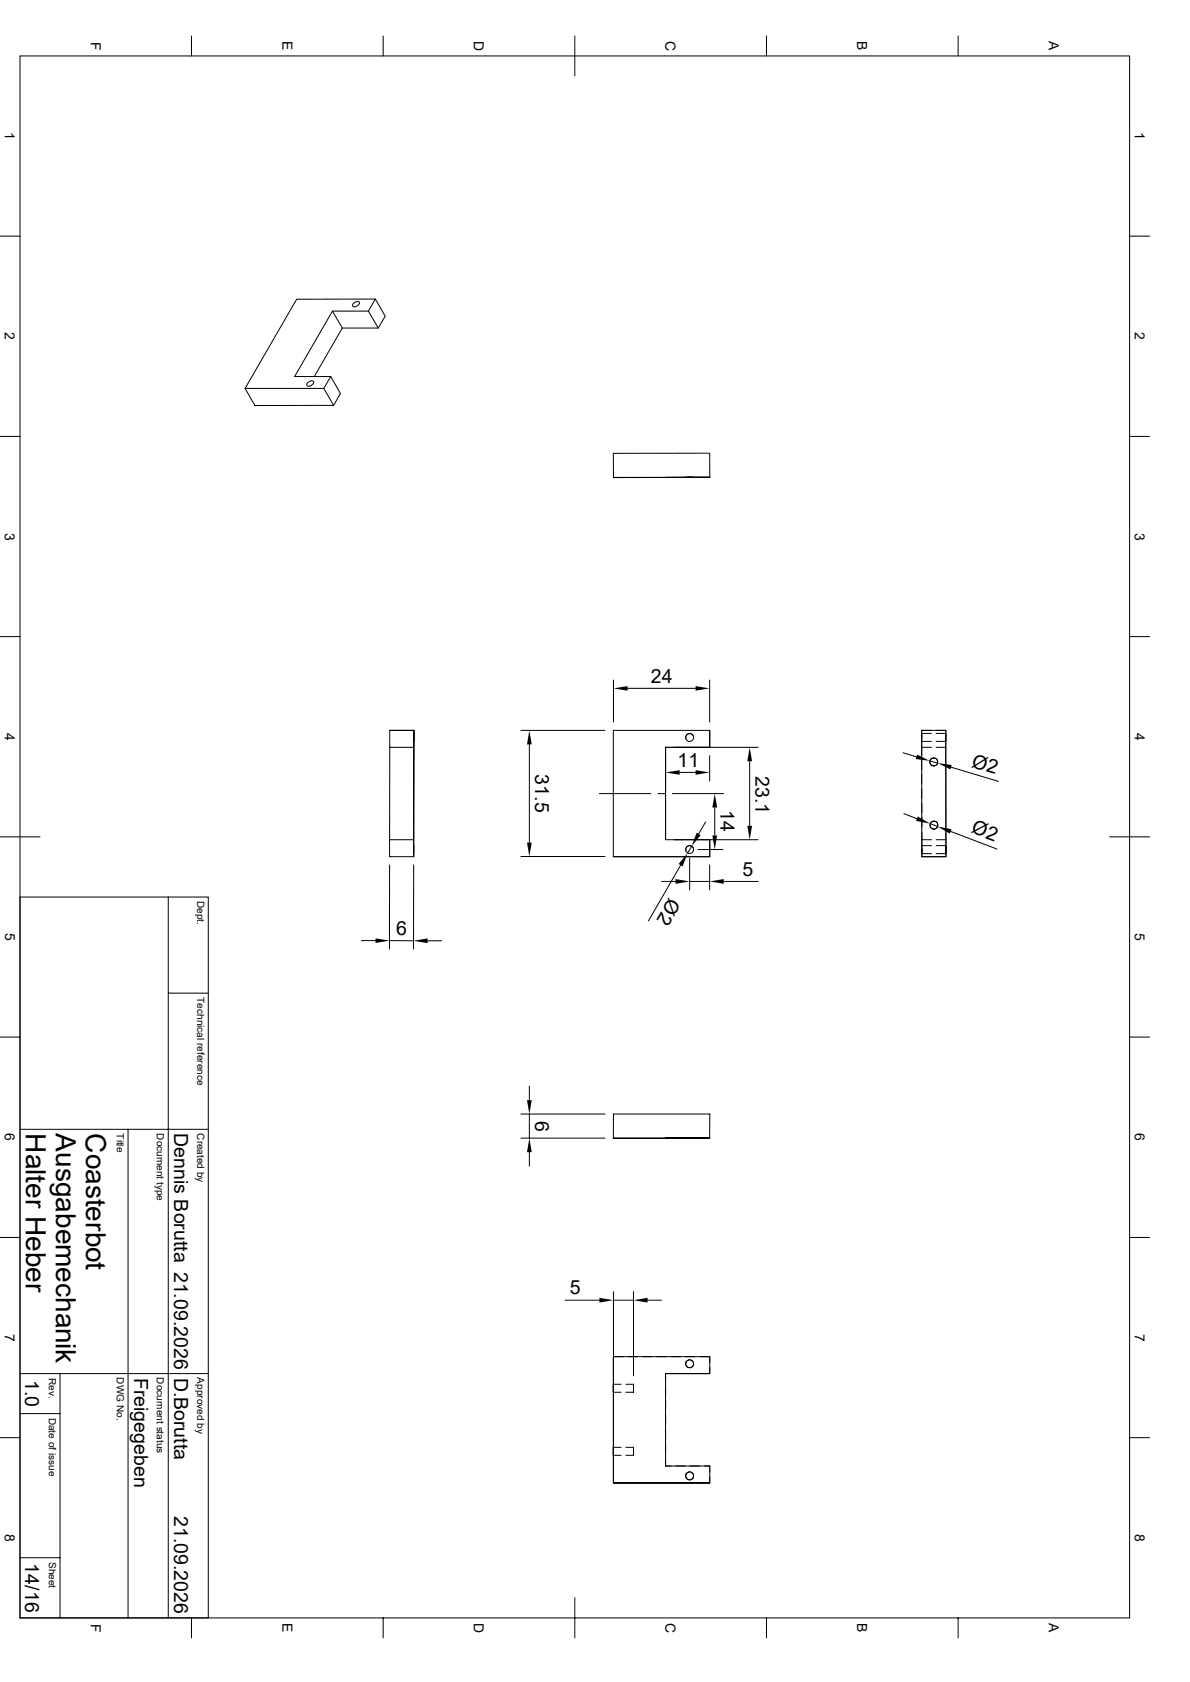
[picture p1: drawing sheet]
<svg xmlns="http://www.w3.org/2000/svg" width="297mm" height="420mm" viewBox="0 0 297 420" stroke-linecap="round" stroke-linejoin="round" font-family="sans-serif">
<g fill="none" stroke="#000" stroke-width=".25">
<path d="M5 14h276.9v390h-276.9zM47.8 9v5M95.6 9v5M143.5 9v10M191.3 9v5M239.1 9v5M0 59h5M281.9 59h5M83 77.7l2.4 4.2M88.1 75.9a.92 .92 0 0 1 1.6-.3 1.23 1.23 0 0 1-1.7 .8zM91.9 77.7l2.5 4.2M93.7 74.7l-1.8 3h-8.9l-9.5 16.3h9l-1.7 3h-19.6"/>
<path d="M76.7 95.7a.92 .92 0 0 1 1.6-.2 1.23 1.23 0 0 1-1.7 .7zM80.8 97l2.5 4.2M82.6 94l2.4 4.3-1.7 2.9-19.7 .1-2.4-4.3 12.8-22.3h19.7l2.4 4.3-1.7 2.9h-9l-7 12.1M0 109h5M153.1 119.3l24.1-.1zM171.2 119.2h1.9zM177.2 119.2l-.1-6h-24v6.1M281.9 109h5M0 159h5M281.9 159h5M153.1 169.8v10.5M156.6 171.9h17"/>
<path d="M177.1 169.8v10.5M97.3 182.4l-.1 31.5h6.1M97.3 186.6h6M97.3 182.4h6v31.5M103.3 183.1v2zM103.3 182.4h.1M130 182.4h21M132.1 185.9v24.5M149.6 198.2h12.8M164.2 198.2h1.8M166.1 186.6h.1M166.1 188.7v6.3"/>
<path d="M167.8 198.2h12.8M168.2 186.6h21M169.6 192.9h4M173 183.7a.98 .98 0 0 0-1.3-.5 .98 .98 0 0 0-.5 1.3M177.1 182.4v4.2h-11v23.1h11v4.2h-24M177.1 188.7v6.3M187.1 190.1v16.1M225.4 188l3.3 1M230 186.6h2.5M230 182.4h6.1v31.5h-6zM230 183.8v1.3h2.5M230 185.1v3.5"/>
<path d="M230 189.8v2.4M230 193.4v2.3M230 196.9v2.4M232.1 190l1.9 .5M232.5 183.1h-2.5v1.4M232.5 182.4h-2.5v1.5M233 189.3a1 1 0 0 1 1.1 1 1 1 0 0 1-1.1 1M233 189.3a.97 .97 0 0 0-.9 .9 .97 .97 0 0 0 .9 1M233 191.3h.1M233 189.3h.1M233.6 186.6h2.5M233.6 183.1h2.5"/>
<path d="M233.6 185.1h2.5M233.6 182.4h2.5M236.1 183.1v2zM236.1 182.4v31.5h-6v-1.5M237.4 191.6l11.8 3.5M0 209h10M97.2 209.7h6.1M97.2 216v21M103.3 216l-.1 21M103.3 211.2v1.9zM130 213.9h21M166.1 209.7v-23.1h11.1v-4.2h-24.1v31.5h24.1v-4.2"/>
<path d="M168.2 209.7h21M169.9 216l-8.1 14M172.1 214.2v8M172.6 211.3l-1 1.7M173 211.7a.98 .98 0 0 0-1.3-.5 .98 .98 0 0 0-.5 1.3M174.2 212.1h6.3M176.1 205.2l-1.7 3M177.1 216v6.2M177.1 213.9h.1M178.4 201.6v7M225.6 203.2l3.3 1.2M230 200.5l.1 2.4"/>
<path d="M230.1 209.7h2.4M230.1 211.8v1.3h2.4M230.1 204.1v2.4M230.1 207.7v3.5M232.2 205.7l1.8 .7M232.5 211.2h-2.4v1.3M233.1 205a.99 .99 0 0 1 1 1 .99 .99 0 0 1-1 1M233.1 207h.1M233.1 205h.1M233.1 205.1a.97 .97 0 0 0-1 .9 .97 .97 0 0 0 1 1M233.7 209.7h2.4M233.7 211.2h2.4"/>
<path d="M233.7 213.1h2.4M236.1 211.2v1.9zM237.3 207.6l11.5 4.4M276.9 209h10M5 224h47v180M42 224v180M90.2 234.9h3.5M97.2 234.9h6M106.7 234.9h3.5M165.1 220.1h3.5M172.1 220.1h5M180.6 220.1h8.6"/>
<path d="M0 259h5M42 248h10M281.9 259h5M130 278.2h21M132.1 271.2v3.5M132.1 278.2v6M5 282h47M32 282v122M130 284.2h21M132.1 287.7v3.5M153.1 284.2h24l.1-6h-24.1v6h24M171.1 284.2h2z"/>
<path d="M0 309h5M281.9 309h5M141 324.7h8.6M153.1 338.8h2.5M153.1 338.8v31.5zM153.1 338.8h24.1v4.2h-11.1v23.1h11.1v4.2h-24.1M153.1 322.5v21M153.1 324.7h5M156.8 338.8h2.4M158.1 322.5v21M160.4 338.8h2.3M161.6 324.7h3.5"/>
<path d="M163.9 338.8h2.4M167.5 338.8h2.4M171.1 338.8h2.4M174.7 338.8h2.4v1.5M177.1 338.8h.1M0 359h5M5 343h47M5 353h10M15 343v61M153.1 345.7v1.9zM153.1 347.6h1.9M153.1 345.7h1.9"/>
<path d="M156.2 347.6h1.9M156.2 345.7h1.9M158.1 346v-.3v1.9v-.3M166.1 346.2v2.4M166.1 349.8v2.3M166.1 353.3v2.4M166.1 356.9v2.4M171.2 340.1a1 1 0 0 0 .5 1.3 1 1 0 0 0 1.4-.4M171.2 340.1a.98 .98 0 0 1 1.3-.5 .98 .98 0 0 1 .5 1.3M171.2 340.1h.1M173.1 340.9v.1M177.1 341.5v1.5h-11v2"/>
<path d="M281.9 359h5M153.1 361.4v2zM153.1 363.4h1.9M153.1 361.4h1.9M156.2 363.4h1.9M156.2 361.4h1.9M158.1 361.7v-.3v2v-.3M166.1 360.5v2.4M166.1 364.1v2h1.4M168.7 366.1h2.3M171.2 368.1a1 1 0 0 0 .5 1.3 1 1 0 0 0 1.4-.5M171.2 368.1a.98 .98 0 0 1 1.3-.5 .98 .98 0 0 1 .5 1.3"/>
<path d="M171.2 368.1h.1M172.2 366.1h2.4M173.1 368.9h.1M175.8 366.1h1.3v1.5M177.1 368.8v1.5h-24M5 389h10M143.5 398.9v10.1M47.8 404v5M95.6 404v5M191.3 404v5M239.1 404v5"/>
<circle cx="172.1" cy="184.2" r=".99"/>
<circle cx="233" cy="190.3" r=".98"/>
<circle cx="172.1" cy="212.1" r=".99"/>
<circle cx="233.1" cy="206" r=".98"/>
<circle cx="172.1" cy="340.5" r=".98"/>
<circle cx="172.1" cy="368.5" r=".98"/>
</g>
<g fill="#000">
<path d="M153.1 171.9l3.5-.6v1.2zM173.6 171.3l3.5 .6-3.5 .6zM132.1 182.4l.6 3.5h-1.2zM166.1 192.9l3.5-.6v1.2zM173.6 192.3l3.5 .6-3.5 .6zM187.1 186.6l.6 3.5h-1.2zM228.9 188.4l3.2 1.6-3.5-.5zM234 190.5l3.5 .5-.3 1.1zM131.5 210.4h1.2l-.6 3.5zM168.6 219.5l3.5 .6-3.5 .6zM171.6 213l-1.2 3.3-1-.6zM173.9 207.9l1 .6-2.3 2.8z"/>
<path d="M177.8 208.6h1.2l-.6 3.5zM178.4 198.2l.6 3.4h-1.2zM177.1 220.1l3.5-.6v1.2zM186.5 206.2h1.2l-.6 3.5zM229.1 203.9l3.1 1.8-3.6-.7zM234 206.4l3.5 .7-.4 1.1zM93.7 234.3l3.5 .6-3.5 .6zM103.2 234.9l3.5-.6v1.2zM131.5 274.7h1.2l-.6 3.5zM132.1 284.2l.6 3.5h-1.2zM149.6 324.1l3.5 .6-3.5 .5zM158.1 324.7l3.5-.6v1.1z"/>
</g>
<g font-size="7">
<text x="6.5" y="283" transform="rotate(90 6.5 283)">Halter Heber</text>
<text x="14" y="283" transform="rotate(90 14 283)">Ausgabemechanik</text>
<text x="21.5" y="283" transform="rotate(90 21.5 283)">Coasterbot</text>
</g>
<g font-size="4.9">
<text x="162.4" y="170.5">24</text>
<text x="169.1" y="191.5">11</text>
<text x="242.3" y="191.4" transform="rotate(17 242.3 191.4)">Ø2</text>
<text x="133.6" y="193.4" transform="rotate(90 133.6 193.4)">31.5</text>
<text x="188.6" y="193.8" transform="rotate(90 188.6 193.8)">23.1</text>
<text x="179.8" y="202.3" transform="rotate(90 179.8 202.3)">14</text>
<text x="242.2" y="207.9" transform="rotate(21 242.2 207.9)">Ø2</text>
<text x="185.3" y="218.7">5</text>
<text x="167" y="224.1" transform="rotate(120 167 224.1)">Ø2</text>
<text x="98.9" y="233.4">6</text>
<text x="133.6" y="279.8" transform="rotate(90 133.6 279.8)">6</text>
<text x="43.5" y="283" transform="rotate(90 43.5 283)">Dennis Borutta 21.09.2026</text>
<text x="142.2" y="323.2">5</text>
<text x="6.3" y="344.5" transform="rotate(90 6.3 344.5)">1.0</text>
<text x="33.5" y="344" transform="rotate(90 33.5 344)">Freigegeben</text>
<text x="43.5" y="344" transform="rotate(90 43.5 344)">D.Borutta</text>
<text x="43.5" y="378.5" transform="rotate(90 43.5 378.5)">21.09.2026</text>
<text x="6.3" y="390.4" transform="rotate(90 6.3 390.4)">14/16</text>
</g>
<g font-size="3.5">
<text x="22.6" y="10.4" transform="rotate(90 22.6 10.4)">F</text>
<text x="70.5" y="10.3" transform="rotate(90 70.5 10.3)">E</text>
<text x="118.3" y="10.2" transform="rotate(90 118.3 10.2)">D</text>
<text x="166.1" y="10.2" transform="rotate(90 166.1 10.2)">C</text>
<text x="214" y="10.3" transform="rotate(90 214 10.3)">B</text>
<text x="261.8" y="10.3" transform="rotate(90 261.8 10.3)">A</text>
<text x="1.2" y="33" transform="rotate(90 1.2 33)">1</text>
<text x="283.2" y="33" transform="rotate(90 283.2 33)">1</text>
<text x="1.2" y="83" transform="rotate(90 1.2 83)">2</text>
<text x="283.2" y="83" transform="rotate(90 283.2 83)">2</text>
<text x="1.2" y="133" transform="rotate(90 1.2 133)">3</text>
<text x="283.2" y="133" transform="rotate(90 283.2 133)">3</text>
<text x="1.2" y="183" transform="rotate(90 1.2 183)">4</text>
<text x="283.2" y="183" transform="rotate(90 283.2 183)">4</text>
<text x="1.3" y="233" transform="rotate(90 1.3 233)">5</text>
<text x="283.3" y="233" transform="rotate(90 283.3 233)">5</text>
<text x="1.2" y="283" transform="rotate(90 1.2 283)">6</text>
<text x="283.2" y="283" transform="rotate(90 283.2 283)">6</text>
<text x="1.2" y="333" transform="rotate(90 1.2 333)">7</text>
<text x="283.2" y="333" transform="rotate(90 283.2 333)">7</text>
<text x="1.2" y="383" transform="rotate(90 1.2 383)">8</text>
<text x="283.2" y="383" transform="rotate(90 283.2 383)">8</text>
<text x="22.6" y="405.4" transform="rotate(90 22.6 405.4)">F</text>
<text x="70.5" y="405.3" transform="rotate(90 70.5 405.3)">E</text>
<text x="118.3" y="405.2" transform="rotate(90 118.3 405.2)">D</text>
<text x="166.1" y="405.2" transform="rotate(90 166.1 405.2)">C</text>
<text x="214" y="405.3" transform="rotate(90 214 405.3)">B</text>
<text x="261.8" y="405.3" transform="rotate(90 261.8 405.3)">A</text>
</g>
<g font-size="2.5">
<text x="49.2" y="225" transform="rotate(90 49.2 225)">Dept.</text>
<text x="49.2" y="249" transform="rotate(90 49.2 249)">Technical reference</text>
<text x="29.2" y="283" transform="rotate(90 29.2 283)">Title</text>
<text x="39.2" y="283" transform="rotate(90 39.2 283)">Document type</text>
<text x="49.2" y="283" transform="rotate(90 49.2 283)">Created by</text>
<text x="12.2" y="344" transform="rotate(90 12.2 344)">Rev.</text>
<text x="29.2" y="344" transform="rotate(90 29.2 344)">DWG No.</text>
<text x="39.2" y="344" transform="rotate(90 39.2 344)">Document status</text>
<text x="49.2" y="344" transform="rotate(90 49.2 344)">Approved by</text>
<text x="12.2" y="354" transform="rotate(90 12.2 354)">Date of issue</text>
<text x="12.2" y="390" transform="rotate(90 12.2 390)">Sheet</text>
</g>
</svg>
